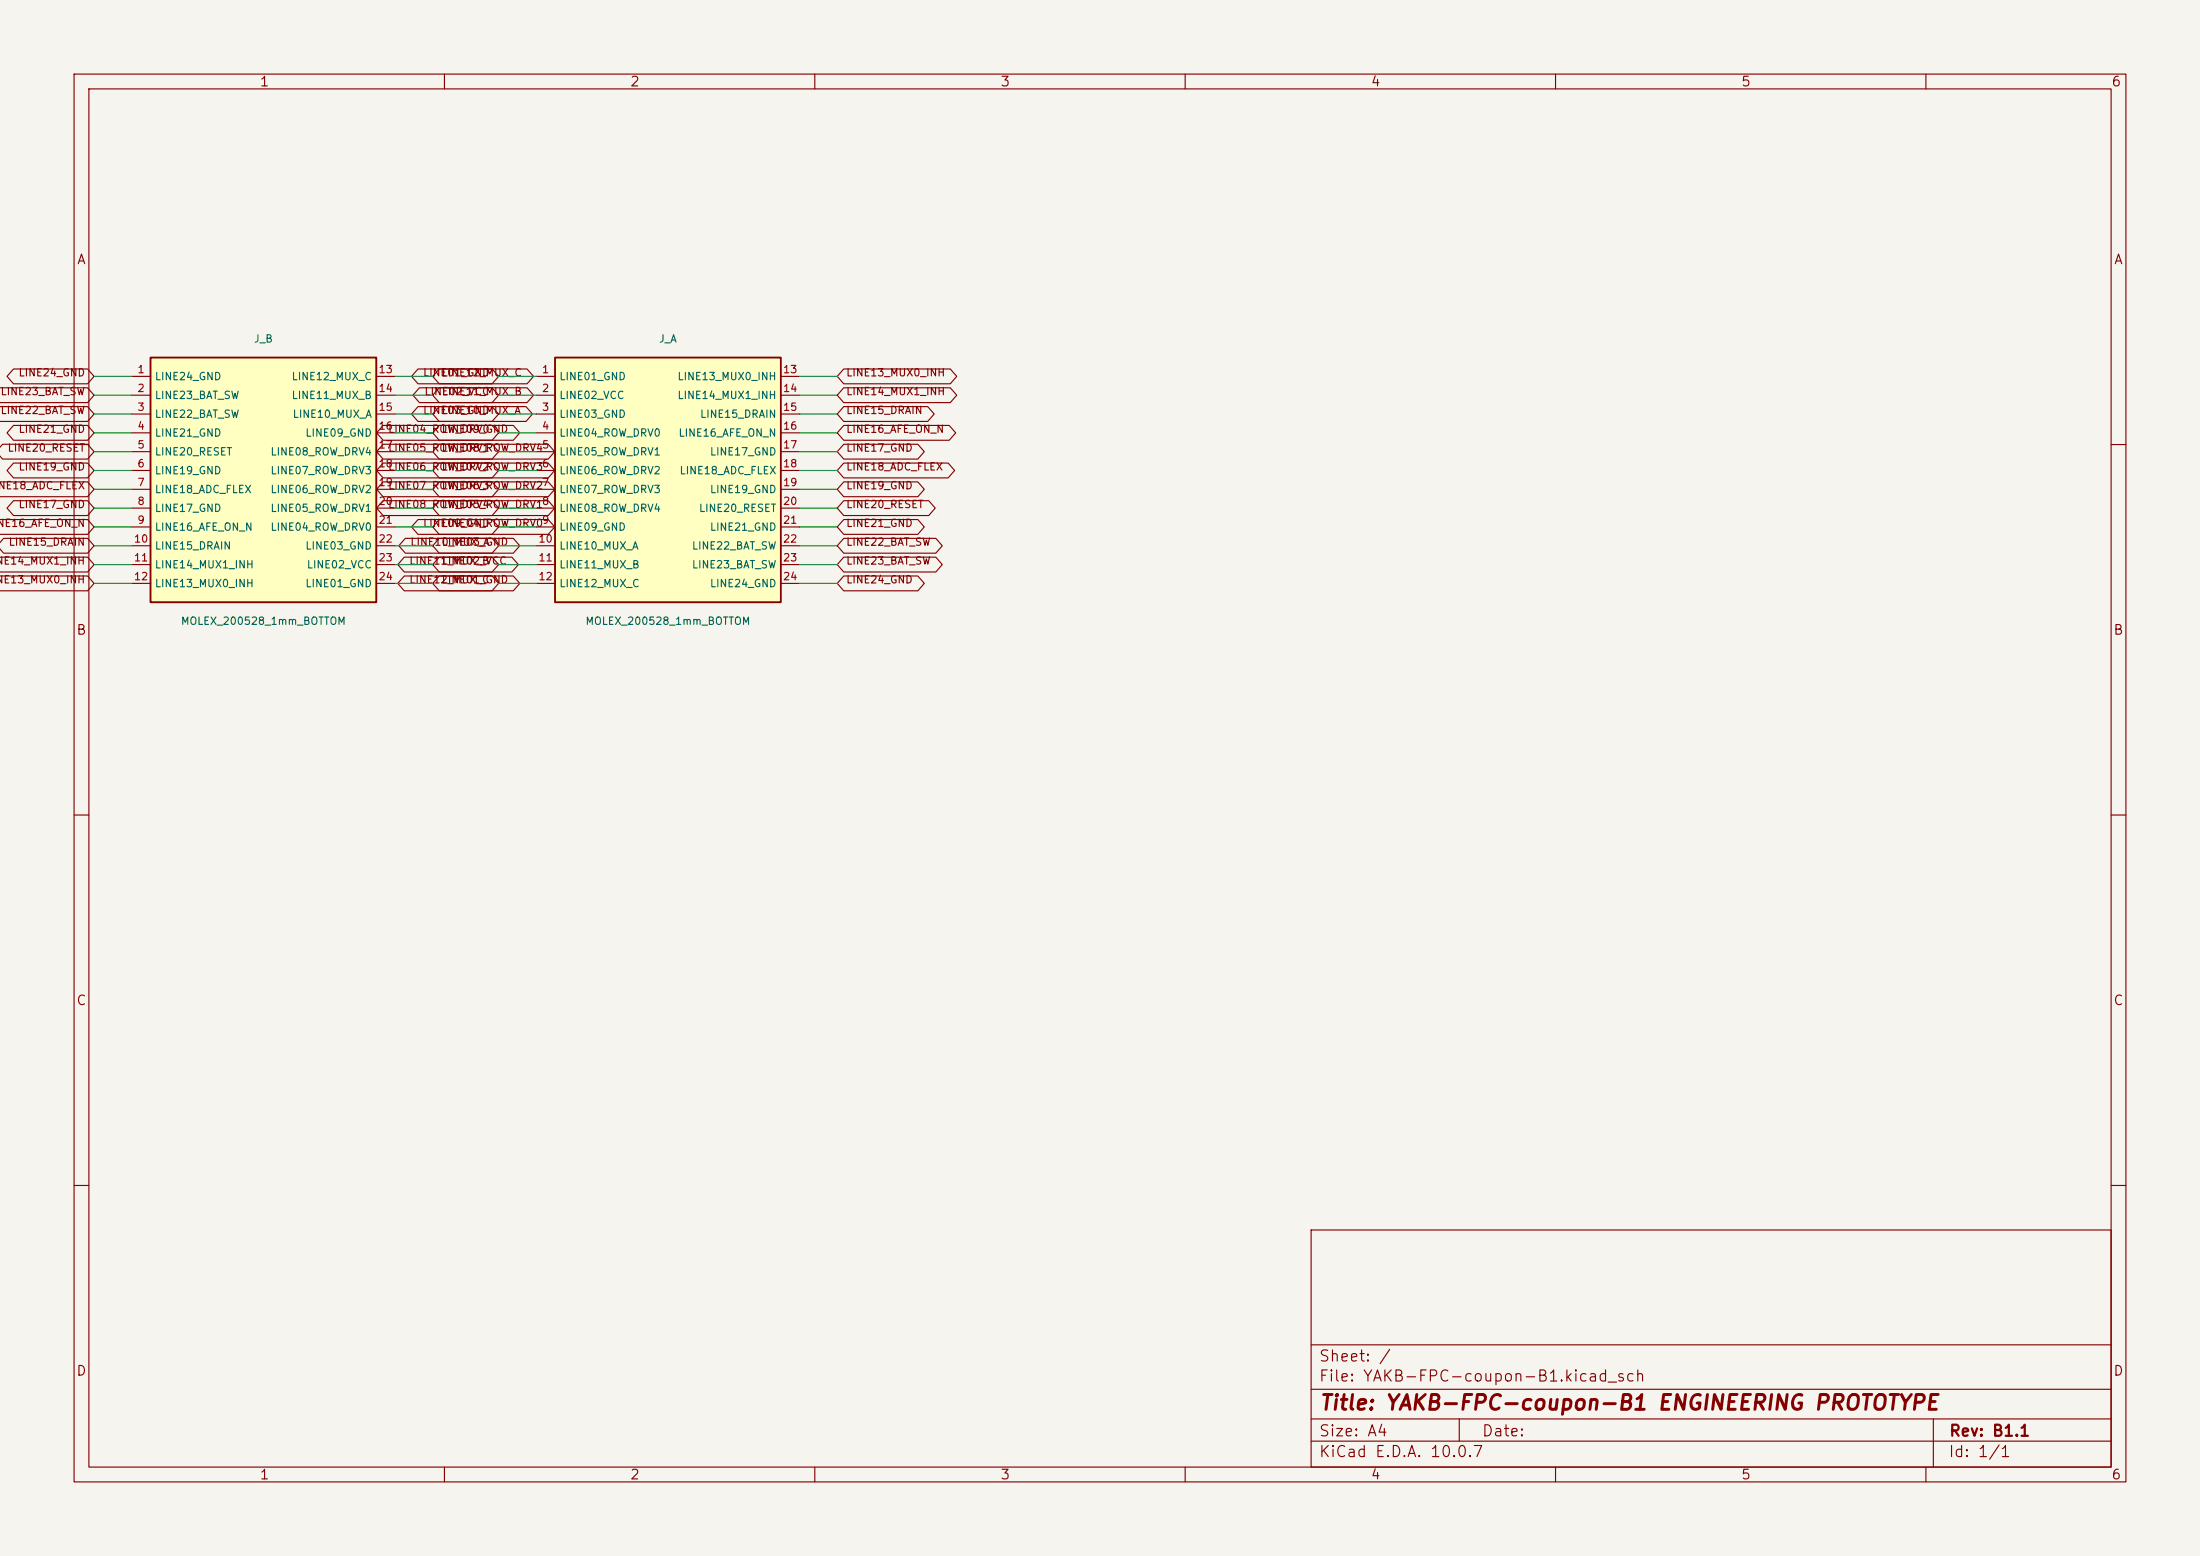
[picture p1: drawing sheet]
<svg xmlns="http://www.w3.org/2000/svg" width="297mm" height="210mm" viewBox="0 0 297 210" stroke-linecap="round" stroke-linejoin="round" font-family="sans-serif">
<path d="M0 0h297v210h-297z" fill="#f5f4ef" stroke="#f5f4ef" stroke-width=".14"/>
<g fill="none" stroke="#840000" stroke-width=".15">
<path d="M10 10h277v190h-277zM12 12h273v186h-273zM60 10v2M110 10v2M160 10v2M210 10v2M260 10v2M10 60h2M285 60h2M10 110h2M285 110h2M10 160h2"/>
<path d="M177 166h108v32h-108zM285 160h2M60 198v2M110 198v2M160 198v2M177 194.5h108M177 191.5h108M177 187.5h108M177 181.5h108M197 191.5v3M210 198v2M260 198v2"/>
<path d="M261 191.5v6.5"/>
</g>
<path d="M20.3 48.3h30.5v33h-30.5z" fill="#ffffc2"/>
<path d="M20.3 48.3h30.5v33h-30.5z" fill="none" stroke="#840000" stroke-width=".25"/>
<g fill="none" stroke="#840000" stroke-width=".15">
<path d="M17.8 50.8h2.5M17.8 53.3h2.5M17.8 55.9h2.5M17.8 58.4h2.5M50.8 50.8h2.5M50.8 53.3h2.5M50.8 55.9h2.5M50.8 58.4h2.5M17.8 61h2.5M17.8 63.5h2.5M17.8 66h2.5M17.8 68.6h2.5"/>
<path d="M17.8 71.1h2.5M17.8 73.7h2.5M17.8 76.2h2.5M17.8 78.7h2.5M50.8 61h2.5M50.8 63.5h2.5M50.8 66h2.5M50.8 68.6h2.5M50.8 71.1h2.5M50.8 73.7h2.5M50.8 76.2h2.5M50.8 78.7h2.5"/>
</g>
<path d="M74.9 48.3h30.5v33h-30.5z" fill="#ffffc2"/>
<path d="M74.9 48.3h30.5v33h-30.5z" fill="none" stroke="#840000" stroke-width=".25"/>
<g fill="none" stroke="#840000" stroke-width=".15">
<path d="M-.1 52.3h11.9l.9 1-.9 1h-11.9M-.1 54.9h11.9l.9 1-.9 1h-11.9M1.8 49.8h10l.9 1-.9 1h-10l-.9-1zM1.8 57.4h10l.9 1-.9 1h-10l-.9-1zM51.7 57.4h14.7l.9 1-.9 1h-14.7l-.9-1zM51.7 60h14.7l.9 1-.9 1h-14.7l-.9-1zM56.4 49.8h10l.9 1-.9 1h-10l-.8-1zM56.4 54.9h10l.9 1-.9 1h-10l-.8-1zM56.6 52.3h9.8l.9 1-.9 1h-9.8l-.9-1zM59.3 60h14.7l.9 1-.9 1h-14.7l-.9-1zM59.3 57.4h10l.9 1-.9 1h-10l-.9-1zM59.3 54.9h11.7l.9 1-.9 1h-11.7l-.9-1z"/>
<path d="M59.3 49.8h11.9l.8 1-.8 1h-11.9l-.9-1zM59.3 52.3h11.9l.8 1-.8 1h-11.9l-.9-1zM72.4 50.8h2.5M72.4 53.3h2.5M72.4 55.9h2.5M72.4 58.4h2.5M105.4 50.8h2.5M105.4 53.3h2.5M105.4 55.9h2.5M105.4 58.4h2.5M113.9 60h10l.9 1-.9 1h-10l-.9-1zM113.9 57.4h14.2l.9 1-.9 1h-14.2l-.9-1z"/>
<path d="M113.9 52.3h14.4l.9 1-.9 1h-14.4l-.9-1zM113.9 54.9h11.3l.9 1-.9 1h-11.3l-.9-1zM113.9 49.8h14.4l.9 1-.9 1h-14.4l-.9-1zM-.1 65h11.9l.9 1-.9 1h-11.8M-.1 70.1h11.9l.9 1-.9 1h-11.8M-.1 75.2h11.9l.9 1-.9 1h-11.8M-.1 77.7h11.9l.9 1-.9 1h-11.8M0 60.4l.3-.4h11.5l.9 1-.9 1h-11.5l-.4-.5M0 73.3l.5-.6h11.3l.9 1-.9 1h-11.3l-.5-.7M1.8 62.5h10l.9 1-.9 1h-10l-.9-1zM1.8 67.6h10l.9 1-.9 1h-10l-.9-1zM51.7 62.5h14.7l.9 1-.9 1h-14.7l-.9-1z"/>
<path d="M51.7 65h14.7l.9 1-.9 1h-14.7l-.9-1zM51.7 67.6h14.7l.9 1-.9 1h-14.7l-.9-1zM54.6 75.2h11.8l.9 1-.9 1h-11.8l-.9-1zM54.6 77.7h11.8l.9 1-.9 1h-11.8l-.9-1zM54.7 72.7h11.7l.9 1-.9 1h-11.7l-.9-1zM56.4 70.1h10l.9 1-.9 1h-10l-.8-1zM59.3 77.7h10l.9 1-.9 1h-10l-.9-1zM59.3 75.2h9.8l.9 1-.9 1h-9.8l-.9-1zM59.3 72.7h10l.9 1-.9 1h-10l-.9-1zM59.3 70.1h14.7l.9 1-.9 1h-14.7l-.9-1zM59.3 67.6h14.7l.9 1-.9 1h-14.7l-.9-1zM59.3 65h14.7l.9 1-.9 1h-14.7l-.9-1z"/>
<path d="M59.3 62.5h14.7l.9 1-.9 1h-14.7l-.9-1zM72.4 61h2.5M72.4 63.5h2.5M72.4 66h2.5M72.4 68.6h2.5M72.4 71.1h2.5M72.4 73.7h2.5M72.4 76.2h2.5M72.4 78.7h2.5M105.4 61h2.5M105.4 63.5h2.5M105.4 66h2.5"/>
<path d="M105.4 68.6h2.5M105.4 71.1h2.5M105.4 73.7h2.5M105.4 76.2h2.5M105.4 78.7h2.5M113.9 77.7h10l.9 1-.9 1h-10l-.9-1zM113.9 75.2h12.4l.9 1-.9 1h-12.4l-.9-1zM113.9 72.7h12.4l.9 1-.9 1h-12.4l-.9-1zM113.9 70.1h10l.9 1-.9 1h-10l-.9-1zM113.9 67.6h11.5l.9 1-.9 1h-11.5l-.9-1zM113.9 65h10l.9 1-.9 1h-10l-.9-1zM113.9 62.5h14.1l.9 1-.9 1h-14.1l-.9-1z"/>
</g>
<g fill="none" stroke="#009600" stroke-width=".15">
<path d="M12.7 55.9h5.1M12.7 50.8h5.1M12.7 58.4h5.1M12.7 53.3h5.1M53.3 55.9h5.1M53.3 50.8h5.1M53.3 58.4h5.1M53.3 53.3h5.1M67.3 55.9h5.1M67.3 50.8h5.1M67.3 58.4h5.1M67.3 53.3h5.1"/>
<path d="M107.9 55.9h5.1M107.9 50.8h5.1M107.9 58.4h5.1M107.9 53.3h5.1M12.7 76.2h5.1M12.7 71.1h5.1M12.7 68.6h5.1M12.7 66h5.1M12.7 63.5h5.1M12.7 61h5.1M12.7 73.7h5.1M12.7 78.7h5.1"/>
<path d="M53.3 76.2h5.1M53.3 71.1h5.1M53.3 68.6h5.1M53.3 66h5.1M53.3 63.5h5.1M53.3 61h5.1M53.3 73.7h5.1M53.3 78.7h5.1M67.3 76.2h5.1M67.3 71.1h5.1M67.3 68.6h5.1M67.3 66h5.1"/>
<path d="M67.3 63.5h5.1M67.3 61h5.1M67.3 73.7h5.1M67.3 78.7h5.1M107.9 76.2h5.1M107.9 71.1h5.1M107.9 68.6h5.1M107.9 66h5.1M107.9 63.5h5.1M107.9 61h5.1M107.9 73.7h5.1M107.9 78.7h5.1"/>
</g>
<text font-size="2" fill="#840000" x="178" y="190.8">Title: YAKB-FPC-coupon-B1 ENGINEERING PROTOTYPE</text>
<g font-size="1.5" fill="#840000">
<text x="178" y="184.1">Sheet: /</text>
<text x="178" y="186.8">File: YAKB-FPC-coupon-B1.kicad_sch</text>
<text x="178" y="197">KiCad E.D.A. 10.0.7</text>
<text x="178" y="194.2">Size: A4</text>
<text x="200" y="194.2">Date:</text>
<text x="263" y="197">Id: 1/1</text>
<text x="263" y="194.2">Rev: B1.1</text>
</g>
<g font-size="1.3" fill="#840000">
<text x="35" y="12">1</text>
<text x="85" y="12">2</text>
<text x="135" y="12">3</text>
<text x="185" y="12">4</text>
<text x="235" y="12">5</text>
<text x="285" y="12">6</text>
<text x="10.3" y="36">A</text>
<text x="285.3" y="36">A</text>
<text x="10.2" y="86">B</text>
<text x="285.2" y="86">B</text>
<text x="10.2" y="136">C</text>
<text x="285.2" y="136">C</text>
<text x="10.2" y="186">D</text>
<text x="285.2" y="186">D</text>
<text x="35" y="200">1</text>
<text x="85" y="200">2</text>
<text x="135" y="200">3</text>
<text x="185" y="200">4</text>
<text x="235" y="200">5</text>
<text x="285" y="200">6</text>
</g>
<g font-size="1" fill="#006464">
<text x="34.2" y="46.5">J_B</text>
<text x="88.9" y="46.5">J_A</text>
<text x="20.8" y="51.6">LINE24_GND</text>
<text x="39.3" y="51.6">LINE12_MUX_C</text>
<text x="75.4" y="51.6">LINE01_GND</text>
<text x="91.4" y="51.6">LINE13_MUX0_INH</text>
<text x="20.8" y="54.1">LINE23_BAT_SW</text>
<text x="20.8" y="56.6">LINE22_BAT_SW</text>
<text x="20.8" y="59.2">LINE21_GND</text>
<text x="39.3" y="54.1">LINE11_MUX_B</text>
<text x="39.4" y="56.6">LINE10_MUX_A</text>
<text x="41.1" y="59.2">LINE09_GND</text>
<text x="75.4" y="54.1">LINE02_VCC</text>
<text x="75.4" y="56.6">LINE03_GND</text>
<text x="75.4" y="59.2">LINE04_ROW_DRV0</text>
<text x="91.4" y="54.1">LINE14_MUX1_INH</text>
<text x="91.5" y="59.2">LINE16_AFE_ON_N</text>
<text x="94.4" y="56.6">LINE15_DRAIN</text>
<text x="20.8" y="61.7">LINE20_RESET</text>
<text x="20.8" y="64.3">LINE19_GND</text>
<text x="36.4" y="61.7">LINE08_ROW_DRV4</text>
<text x="36.4" y="64.3">LINE07_ROW_DRV3</text>
<text x="75.4" y="61.7">LINE05_ROW_DRV1</text>
<text x="75.4" y="64.3">LINE06_ROW_DRV2</text>
<text x="91.7" y="64.3">LINE18_ADC_FLEX</text>
<text x="95.8" y="61.7">LINE17_GND</text>
<text x="20.8" y="66.8">LINE18_ADC_FLEX</text>
<text x="20.8" y="69.3">LINE17_GND</text>
<text x="20.8" y="71.9">LINE16_AFE_ON_N</text>
<text x="36.4" y="66.8">LINE06_ROW_DRV2</text>
<text x="36.4" y="69.3">LINE05_ROW_DRV1</text>
<text x="36.4" y="71.9">LINE04_ROW_DRV0</text>
<text x="75.4" y="66.8">LINE07_ROW_DRV3</text>
<text x="75.4" y="69.3">LINE08_ROW_DRV4</text>
<text x="75.4" y="71.9">LINE09_GND</text>
<text x="94.3" y="69.3">LINE20_RESET</text>
<text x="95.8" y="66.8">LINE19_GND</text>
<text x="95.8" y="71.9">LINE21_GND</text>
<text x="20.8" y="74.4">LINE15_DRAIN</text>
<text x="20.8" y="77">LINE14_MUX1_INH</text>
<text x="41.1" y="74.4">LINE03_GND</text>
<text x="41.3" y="77">LINE02_VCC</text>
<text x="75.4" y="74.4">LINE10_MUX_A</text>
<text x="75.4" y="77">LINE11_MUX_B</text>
<text x="93.3" y="74.4">LINE22_BAT_SW</text>
<text x="93.3" y="77">LINE23_BAT_SW</text>
<text x="20.8" y="79.5">LINE13_MUX0_INH</text>
<text x="41.1" y="79.5">LINE01_GND</text>
<text x="75.4" y="79.5">LINE12_MUX_C</text>
<text x="95.8" y="79.5">LINE24_GND</text>
<text x="24.3" y="84.6">MOLEX_200528_1mm_BOTTOM</text>
<text x="79" y="84.6">MOLEX_200528_1mm_BOTTOM</text>
</g>
<g font-size="1" fill="#840000">
<text x="0" y="53.6">LINE23_BAT_SW</text>
<text x="2.4" y="51">LINE24_GND</text>
<text x="57" y="51">LINE01_GND</text>
<text x="57.2" y="53.6">LINE02_VCC</text>
<text x="59.5" y="51">LINE12_MUX_C</text>
<text x="59.5" y="53.6">LINE11_MUX_B</text>
<text x="114.2" y="53.6">LINE14_MUX1_INH</text>
<text x="114.2" y="51">LINE13_MUX0_INH</text>
<text x="0" y="56.1">LINE22_BAT_SW</text>
<text x="2.4" y="58.7">LINE21_GND</text>
<text x="52.3" y="58.7">LINE04_ROW_DRV0</text>
<text x="57" y="56.1">LINE03_GND</text>
<text x="59.5" y="58.7">LINE09_GND</text>
<text x="59.5" y="56.1">LINE10_MUX_A</text>
<text x="114.2" y="58.7">LINE16_AFE_ON_N</text>
<text x="114.2" y="56.1">LINE15_DRAIN</text>
<text x=".9" y="61.2">LINE20_RESET</text>
<text x="2.4" y="63.7">LINE19_GND</text>
<text x="52.3" y="61.2">LINE05_ROW_DRV1</text>
<text x="52.3" y="63.7">LINE06_ROW_DRV2</text>
<text x="59.5" y="63.7">LINE07_ROW_DRV3</text>
<text x="59.5" y="61.2">LINE08_ROW_DRV4</text>
<text x="114.2" y="63.7">LINE18_ADC_FLEX</text>
<text x="114.2" y="61.2">LINE17_GND</text>
<text x="-.9" y="66.3">INE18_ADC_FLEX</text>
<text x="-.5" y="71.4">NE16_AFE_ON_N</text>
<text x="2.4" y="68.8">LINE17_GND</text>
<text x="52.3" y="66.3">LINE07_ROW_DRV3</text>
<text x="52.3" y="68.8">LINE08_ROW_DRV4</text>
<text x="57" y="71.4">LINE09_GND</text>
<text x="59.5" y="71.4">LINE04_ROW_DRV0</text>
<text x="59.5" y="68.8">LINE05_ROW_DRV1</text>
<text x="59.5" y="66.3">LINE06_ROW_DRV2</text>
<text x="114.2" y="71.4">LINE21_GND</text>
<text x="114.2" y="68.8">LINE20_RESET</text>
<text x="114.2" y="66.3">LINE19_GND</text>
<text x="-.7" y="76.4">NE14_MUX1_INH</text>
<text x="1.1" y="73.9">LINE15_DRAIN</text>
<text x="55.2" y="76.4">LINE11_MUX_B</text>
<text x="55.3" y="73.9">LINE10_MUX_A</text>
<text x="59.5" y="76.4">LINE02_VCC</text>
<text x="59.5" y="73.9">LINE03_GND</text>
<text x="114.2" y="76.4">LINE23_BAT_SW</text>
<text x="114.2" y="73.9">LINE22_BAT_SW</text>
<text x="-.7" y="79">NE13_MUX0_INH</text>
<text x="55.2" y="79">LINE12_MUX_C</text>
<text x="59.5" y="79">LINE01_GND</text>
<text x="114.2" y="79">LINE24_GND</text>
</g>
<g font-size="1" fill="#a90000">
<text x="18.5" y="50.6">1</text>
<text x="18.5" y="53.2">2</text>
<text x="51" y="50.6">13</text>
<text x="51" y="53.2">14</text>
<text x="73.1" y="50.6">1</text>
<text x="73.1" y="53.2">2</text>
<text x="105.6" y="50.6">13</text>
<text x="105.6" y="53.2">14</text>
<text x="18.5" y="55.7">3</text>
<text x="18.5" y="58.2">4</text>
<text x="51" y="55.7">15</text>
<text x="51" y="58.2">16</text>
<text x="73.1" y="55.7">3</text>
<text x="73.1" y="58.2">4</text>
<text x="105.6" y="55.7">15</text>
<text x="105.6" y="58.2">16</text>
<text x="18.5" y="60.8">5</text>
<text x="18.5" y="63.3">6</text>
<text x="18.5" y="65.9">7</text>
<text x="51" y="60.8">17</text>
<text x="51" y="63.3">18</text>
<text x="51" y="65.9">19</text>
<text x="73.1" y="60.8">5</text>
<text x="73.1" y="63.3">6</text>
<text x="73.1" y="65.9">7</text>
<text x="105.6" y="60.8">17</text>
<text x="105.6" y="63.3">18</text>
<text x="105.6" y="65.9">19</text>
<text x="18.5" y="68.4">8</text>
<text x="18.5" y="70.9">9</text>
<text x="51" y="68.4">20</text>
<text x="51" y="70.9">21</text>
<text x="73.1" y="68.4">8</text>
<text x="73.1" y="70.9">9</text>
<text x="105.6" y="68.4">20</text>
<text x="105.6" y="70.9">21</text>
<text x="18" y="73.5">10</text>
<text x="18" y="76">11</text>
<text x="51" y="73.5">22</text>
<text x="51" y="76">23</text>
<text x="72.6" y="73.5">10</text>
<text x="72.6" y="76">11</text>
<text x="105.6" y="73.5">22</text>
<text x="105.6" y="76">23</text>
<text x="18" y="78.6">12</text>
<text x="51" y="78.6">24</text>
<text x="72.6" y="78.6">12</text>
<text x="105.6" y="78.6">24</text>
</g>
</svg>
